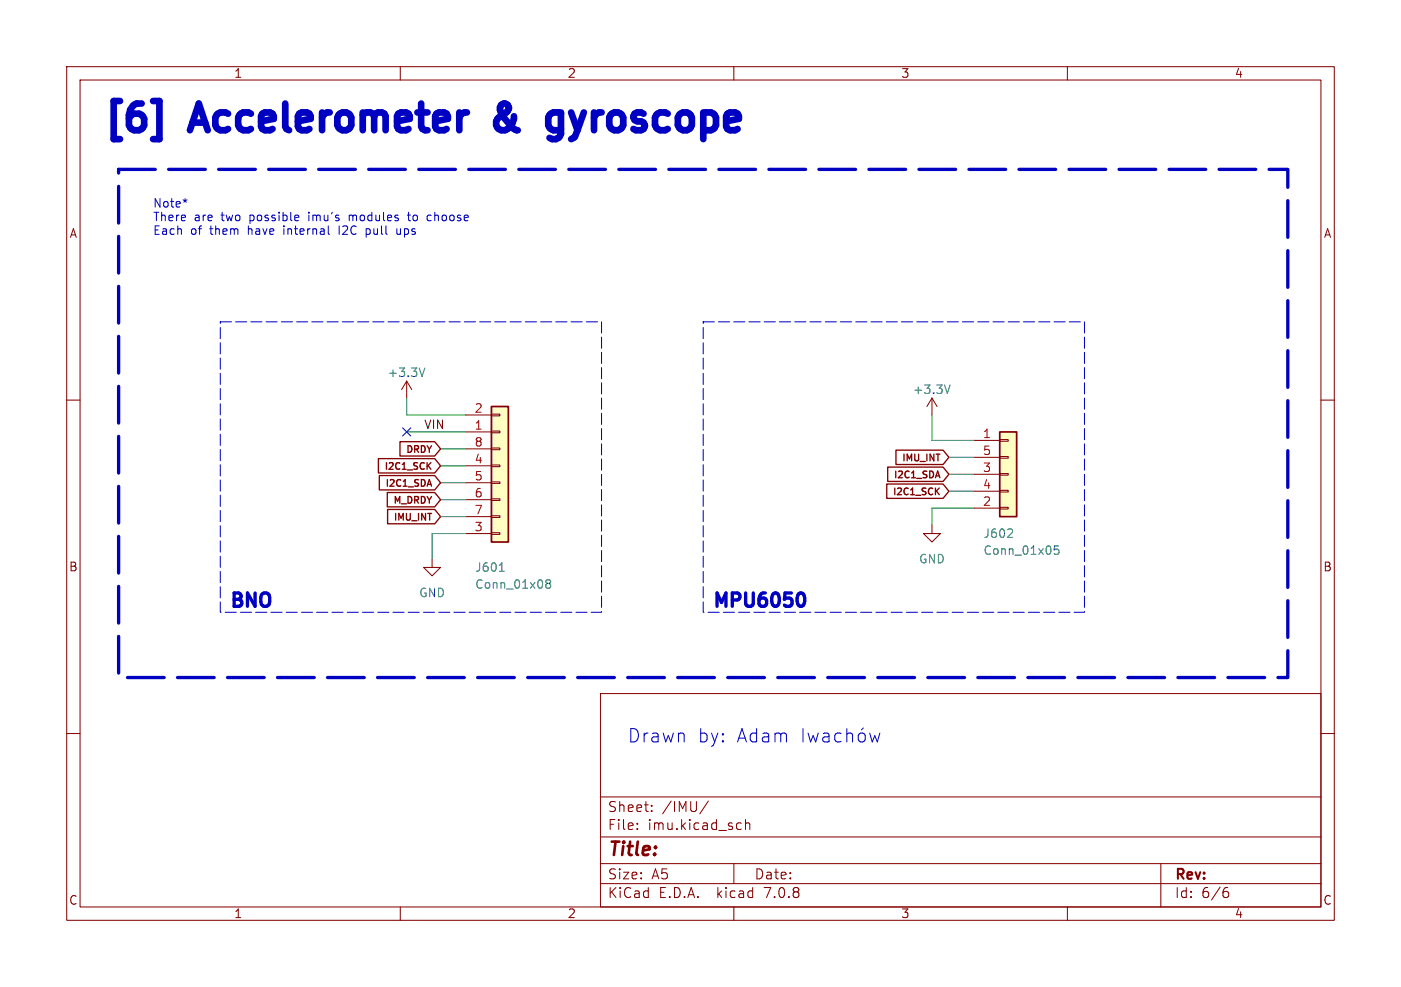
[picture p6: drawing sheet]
<svg xmlns="http://www.w3.org/2000/svg" width="210mm" height="148mm" viewBox="0 0 210 148" stroke-linecap="round" stroke-linejoin="round" font-family="sans-serif">
<g fill="none" stroke="#840000" stroke-width=".15">
<path d="M10 10h190v128h-190zM12 12h186v124h-186zM60 10v2M110 10v2M160 10v2M10 60h2M61 57.2l-.8 1.2M61 57.2v2.5M61 57.2l.7 1.2M139.7 59.7l-.8 1.3M139.7 59.7v2.5M139.7 59.7l.8 1.3"/>
<path d="M198 60h2M69.8 64.8h3.9M69.8 62.2h3.9M69.8 69.9h3.9M69.8 72.4h3.9M69.8 74.9h3.9M69.8 77.5h3.9M69.8 67.3h3.9M73.7 79.9h1.2v.2h-1.2zM73.7 77.3h1.2v.3h-1.2zM73.7 74.8h1.2v.3h-1.2zM73.7 72.3h1.2v.2h-1.2z"/>
<path d="M73.7 69.7h1.2v.3h-1.2zM73.7 67.2h1.2v.2h-1.2zM73.7 64.6h1.2v.3h-1.2zM73.7 62.1h1.2v.3h-1.2zM139.7 78.7v1.3h1.3l-1.3 1.3-1.3-1.3h1.3M146 66h3.9M146 76.2h3.9M146 71.1h3.9M146 73.7h3.9M146 68.6h3.9M149.9 76.1h1.2v.2h-1.2zM149.9 73.5h1.2v.3h-1.2z"/>
<path d="M149.9 71h1.2v.2h-1.2zM149.9 68.5h1.2v.2h-1.2zM149.9 65.9h1.2v.3h-1.2zM64.8 83.8v1.3h1.2l-1.2 1.3-1.3-1.3h1.3M69.8 80h3.9M10 110h2M90 104h108v32h-108zM90 119.5h108M198 110h2M60 136v2M90 132.5h108M90 129.5h108"/>
<path d="M90 125.5h108M95.5 124.2v.2M95.5 123.5v.1M97.7 121.5v.2M97.7 120.8v.1M106.2 120.1l-1.3 1.9M110 136v2M110 129.5v3M110.7 123.4l.4 .1M111.1 124.3l-.4 .1M111.8 123.5a.37 .37 0 0 1 .6 .1v.8M111.8 122.9v1.5"/>
<path d="M160 136v2M174 129.5v6.5M183.6 133.7h.3l.3 .2-.1 .5-.2 .2h-.3M184 133.1l-.4 .1"/>
</g>
<path d="M63.7 55.2l-.4 1.3M142.4 57.7l-.4 1.3M151.7 79.4l.1 .2-.1 .3-.7 .7h.8M74.9 85.7h.7M82.1 87.5l-.3-.3 .3-.3h.2l.2 .3-.2 .3M82.1 87.5l-.3 .2 .1 .4 .2 .1 .3-.1 .1-.1v-.3l-.2-.2M82.1 87.5h.2M158.7 81.9h-.6l-.1 .6 .2-.2 .4 .1 .1 .2v.4l-.2 .1-.5-.1" fill="none" stroke="#006464" stroke-width=".15"/>
<g fill="#ffffc2" stroke="#ffffc2" stroke-width=".15">
<path d="M73.7 61h2.5v20.3h-2.5z"/>
<path d="M149.9 64.8h2.5v12.7h-2.5z"/>
</g>
<path d="M73.7 61h2.5v20.3h-2.5zM149.9 64.8h2.5v12.7h-2.5z" fill="none" stroke="#840000" stroke-width=".25"/>
<g fill="none" stroke="#840000" stroke-width=".2">
<path d="M56.7 68.8h8.5l.8 1.1-.8 1h-8.5zM56.9 71.3h8.3l.8 1.1-.8 1.1h-8.3zM58.1 73.9h7.1l.8 1-.8 1.1h-7.1zM58.1 76.4h7.1l.8 1.1-.8 1h-7.1zM60 66.2h5.2l.8 1.1-.8 1.1h-5.2zM64.2 69.8l.4 .6M64.4 71.9l.3 1M64.6 69.4l-.6 .5M132.9 72.6h8.5l.8 1.1-.8 1h-8.5zM133.1 70h8.3l.8 1.1-.8 1.1h-8.3zM134.3 67.5h7.1l.8 1.1-.8 1.1h-7.1zM140.4 73.6l.4 .6"/>
<path d="M140.6 70.6l.3 1M140.8 73.2l-.6 .6"/>
</g>
<g fill="none" stroke="#0000c2" stroke-width=".15">
<path d="M28 30l-.3 .1 .2 .2M44.6 32.3l.2 .3-.6 .1M44.7 33l-.1 .1M49.2 35l.2 .1M50.8 33.9v1.2M52.4 32.3v.8M52.5 32.3l-.1 .1M54.9 34.3v1.3M54.9 35.1h.4M55.3 34.3l-.4 .1M59.5 34.3v.8h.4l.1-.1M61.1 32.3h.4"/>
<path d="M61.2 31.8v1.1l.3 .2M64.1 33l.2 .1 .3-.1M64.6 32.3h-.3l-.2 .1M120.4 109.3v2M121.1 109.9l.4 1.4 .4-1 .4 1 .4-1.4M123.4 110l.2-.1 .6 .1 .1 .2v1.1M124.3 110.4l-.7 .1a.39 .39 0 0 0-.3 .4 .39 .39 0 0 0 .3 .4l.7-.1M126.1 110l-.6-.1-.4 .4v.6l.2 .3 .2 .1 .6-.1M126.9 110.1a.5 .5 0 0 1 .9 .1v1.1M126.9 109.3v2M128.7 110.1a.54 .54 0 0 1 .6-.2 .54 .54 0 0 1 .4 .4v.6a.54 .54 0 0 1-.5 .4 .54 .54 0 0 1-.5-.4zM129.4 109.2l-.3 .2"/>
<path d="M130.4 109.9l.3 1.4 .4-1 .4 1 .4-1.4"/>
</g>
<path d="M119.8 89a.47 .47 0 0 1 .7 .3 1.18 1.18 0 0 1-.3 1.6l-.4-.1" fill="none" stroke="#0000c2" stroke-width=".5"/>
<path d="M22.9 15.1h1v5.8h-1M75.5 15.5l-.4 .2a1.49 1.49 0 0 0 .4 1.9M75.9 16.9l-1.1 .7a1.09 1.09 0 0 0-.3 1.4 1.09 1.09 0 0 0 1.2 .5M82.9 16.9h.8l.4 .2M84.1 16.9v3.2a1.09 1.09 0 0 1-1.3 .8M84.1 19.3l-.4 .2h-.8M85.6 16.9l1 2.6M86 20.7l-.4 .2" fill="none" stroke="#0000c2" stroke-width="1"/>
<path d="M33 48.3h57.2v43.5h-57.2v-43.5M105.4 48.3h57.2v43.5h-57.2v-43.5" fill="none" stroke="#0000c2" stroke-width=".15" stroke-dasharray="1.7 .6"/>
<path d="M17.8 25.4h175.2v76.2h-175.2v-76.2" fill="none" stroke="#0000c2" stroke-width=".5" stroke-dasharray="5.5 2"/>
<g fill="none" stroke="#009600" stroke-width=".15">
<path d="M61 59.7v2.5h8.8M61 64.8h8.8M66 77.5h3.8M66 72.4h3.8M66 69.9h3.8M66 67.3h3.8M66 74.9h3.8M139.7 62.2v3.8h6.3M142.2 73.7h3.8M142.2 68.6h3.8M142.2 71.1h3.8M146 76.2h-6.3v2.5"/>
<path d="M69.8 80h-5v3.8"/>
</g>
<path d="M60.4 64.2l1.2 1.2M61.6 64.2l-1.2 1.2" fill="none" stroke="#000084" stroke-width=".15"/>
<g font-size="5.6" fill="#0000c2">
<text x="15.2" y="20.1">[6]</text>
<text x="29.6" y="20.1">Accelerometer</text>
<text x="77.2" y="20.1">&amp;</text>
<text x="87.4" y="20.1">gyroscope</text>
</g>
<g font-size="2.8" fill="#0000c2">
<text x="34.3" y="91.2">BNO</text>
<text x="106.7" y="91.2">MPU6050</text>
<text x="94" y="111.5">Drawn</text>
<text x="104.5" y="111.5">by:</text>
<text x="110.4" y="111.5">Adam</text>
</g>
<text font-size="2.8" fill="#840000" x="91" y="128.9">Title:</text>
<g font-size="2.1" fill="#840000">
<text x="91" y="124.7">File:</text>
<text x="91" y="122">Sheet:</text>
<text x="97.1" y="124.7">imu.kicad_sch</text>
<text x="99.2" y="122">/IMU/</text>
<text x="91" y="134.9">KiCad</text>
<text x="91" y="132.1">Size:</text>
<text x="97.7" y="132.1">A5</text>
<text x="98.7" y="134.9">E.D.A.</text>
<text x="107.6" y="134.9">kicad</text>
<text x="113" y="132.1">Date:</text>
<text x="114.9" y="134.9">7.0.8</text>
<text x="176" y="132.3">Rev:</text>
<text x="176" y="134.9">Id:</text>
<text x="180.1" y="134.9">6/6</text>
</g>
<g font-size="1.8" fill="#840000">
<text x="35" y="11.9">1</text>
<text x="85" y="11.9">2</text>
<text x="135" y="11.9">3</text>
<text x="185" y="11.9">4</text>
<text x="10.3" y="35.9">A</text>
<text x="198.4" y="35.9">A</text>
<text x="10.3" y="85.9">B</text>
<text x="198.3" y="85.9">B</text>
<text x="10.3" y="135.9">C</text>
<text x="35" y="137.9">1</text>
<text x="85" y="137.9">2</text>
<text x="135" y="137.9">3</text>
<text x="185" y="137.9">4</text>
<text x="198.3" y="135.9">C</text>
</g>
<g font-size="1.8" fill="#0000c2">
<text x="22.9" y="31.2">Note*</text>
<text x="22.9" y="33.3">There</text>
<text x="22.9" y="35.3">Each</text>
<text x="28.6" y="35.3">of</text>
<text x="29.1" y="33.3">are</text>
<text x="31.6" y="35.3">them</text>
<text x="33.3" y="33.3">two</text>
<text x="37.4" y="35.3">have</text>
<text x="37.7" y="33.3">possible</text>
<text x="43" y="35.3">internal</text>
<text x="46.7" y="33.3">imu's</text>
<text x="51.5" y="35.3">I2C</text>
<text x="53" y="33.3">modules</text>
<text x="55.7" y="35.3">pull</text>
<text x="60.5" y="35.3">ups</text>
<text x="62.1" y="33.3">to</text>
<text x="65.1" y="33.3">choose</text>
</g>
<g font-size="1.8" fill="#006464">
<text x="58" y="56.7">+3.3V</text>
<text x="136.8" y="59.3">+3.3V</text>
<text x="147.3" y="80.9">J602</text>
<text x="147.3" y="83.4">Conn_01x05</text>
<text x="62.7" y="89.8">GND</text>
<text x="71.1" y="86">J601</text>
<text x="71.1" y="88.5">Conn_01x08</text>
<text x="137.7" y="84.7">GND</text>
</g>
<text font-size="1.8" fill="#0f0f0f" x="63.5" y="64.4">VIN</text>
<g font-size="1.8" fill="#a90000">
<text x="71" y="64.5">1</text>
<text x="71" y="62">2</text>
<text x="147.2" y="65.8">1</text>
<text x="71" y="69.6">4</text>
<text x="71" y="67.1">8</text>
<text x="147.2" y="70.9">3</text>
<text x="147.2" y="68.3">5</text>
<text x="71" y="72.1">5</text>
<text x="71" y="74.7">6</text>
<text x="71" y="77.2">7</text>
<text x="147.2" y="75.9">2</text>
<text x="147.2" y="73.4">4</text>
<text x="71" y="79.8">3</text>
</g>
<g font-size="1.4" fill="#840000">
<text x="57.4" y="70.7">I2C1_SCK</text>
<text x="60.7" y="68.2">DRDY</text>
<text x="133.8" y="72">I2C1_SDA</text>
<text x="135" y="69.5">IMU_INT</text>
<text x="57.6" y="73.3">I2C1_SDA</text>
<text x="58.8" y="75.8">M_DRDY</text>
<text x="133.6" y="74.5">I2C1_SCK</text>
<text x="58.8" y="78.3">IMU_INT</text>
</g>
</svg>
